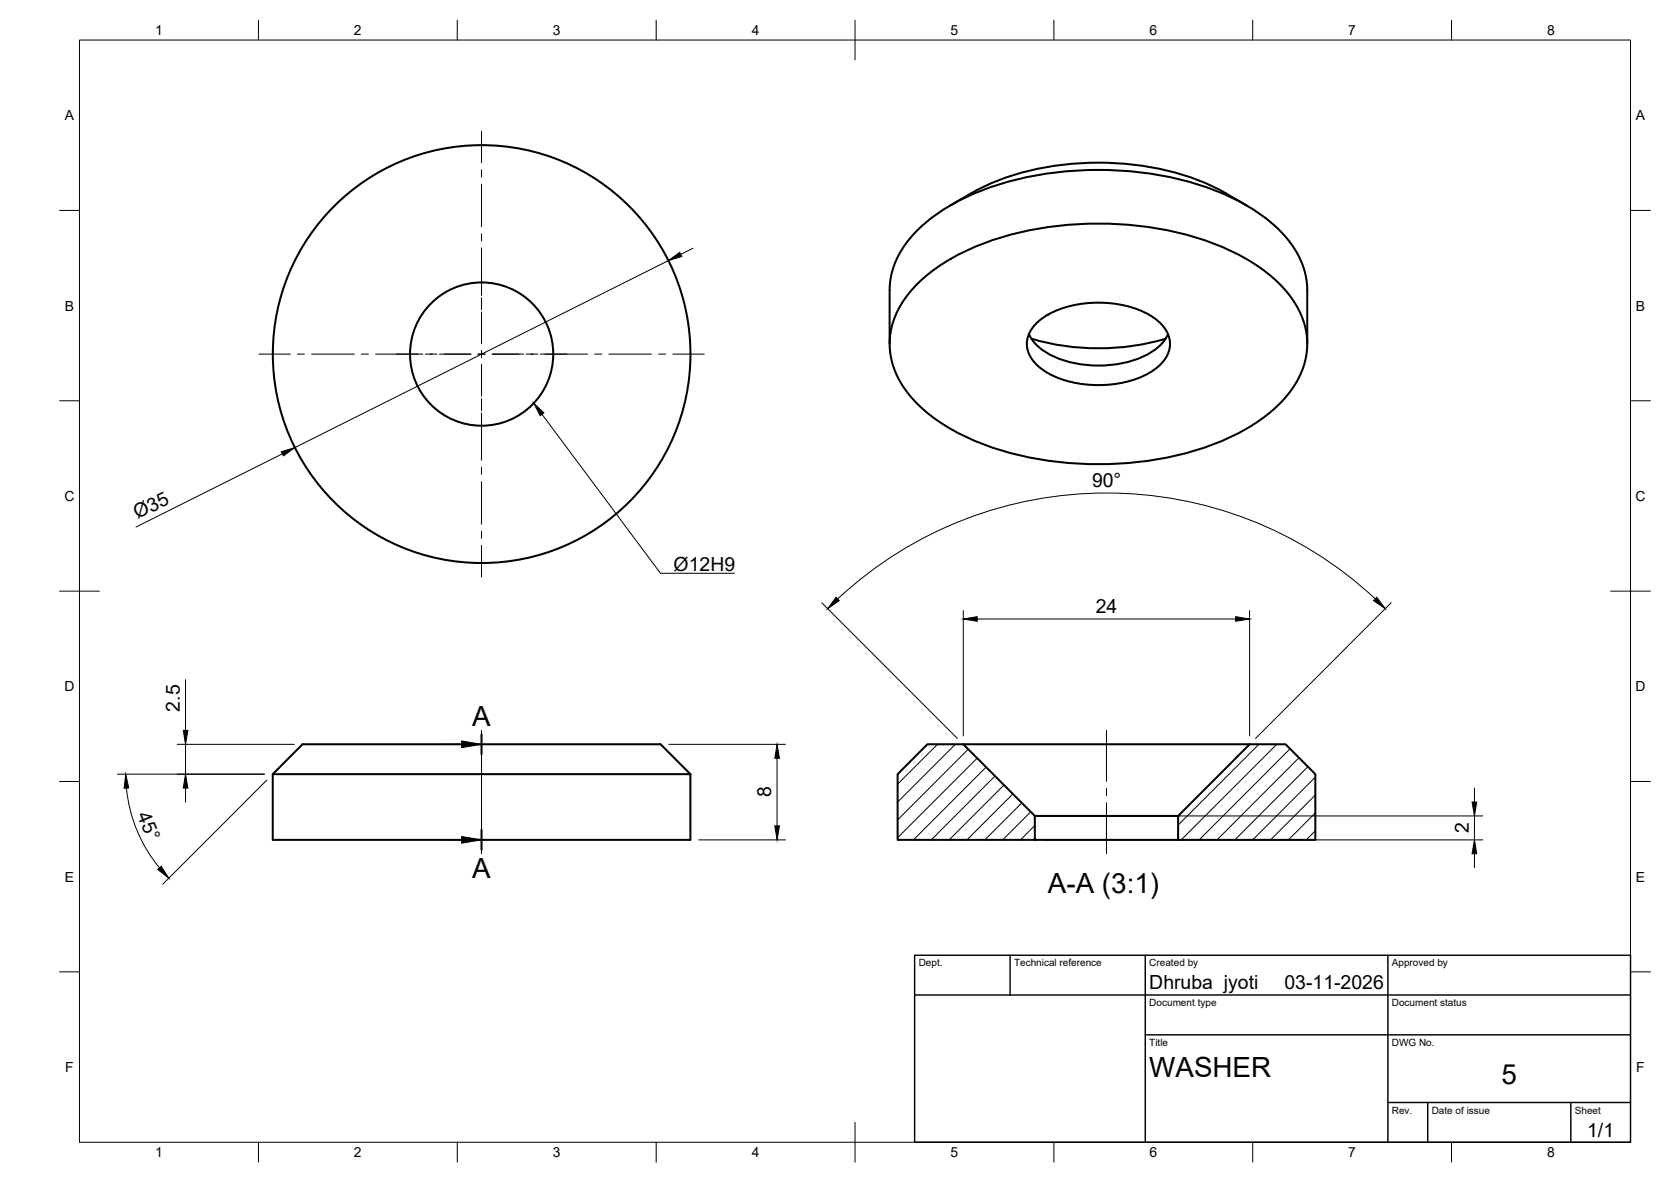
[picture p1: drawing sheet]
<svg xmlns="http://www.w3.org/2000/svg" width="420mm" height="297mm" viewBox="0 0 420 297" stroke-linecap="round" stroke-linejoin="round" font-family="sans-serif">
<!-- layer: Visible -->
<g fill="none" stroke="#000" stroke-width=".51">
<path d="M244.2 48.5l-5.3 3.1M244.3 48.5a67.4 67.4 0 0 1 37.9-7.4 62.5 62.5 0 0 1 26 7.4l5.3 3.1M230.5 71.5a53.9 53.9 0 0 1 25.9-13.1 85.8 85.8 0 0 1 51.5 3.9 39.9 39.9 0 0 1 17 12.7 18.8 18.8 0 0 1 0 22.8 39.9 39.9 0 0 1-17 12.7 85 85 0 0 1-63.5 0 39.9 39.9 0 0 1-16.9-12.7 18.8 18.8 0 0 1 0-22.8zM223.7 86.4v-13.5a21.5 21.5 0 0 1 7.2-15.2 53.8 53.8 0 0 1 24.9-12.6 85.6 85.6 0 0 1 52.5 3.9 38.8 38.8 0 0 1 17.5 14 19.3 19.3 0 0 1 2.9 9.9v13.5M258.7 84a12.9 12.9 0 0 0 7.8 6.2 28.3 28.3 0 0 0 23.3-1.9 10.5 10.5 0 0 0 3.9-4.3M259.3 85.1a60.1 60.1 0 0 0 33.8 0M261 80.8a24 24 0 0 1 16.9-4.7 21.1 21.1 0 0 1 14.4 5.7 6.8 6.8 0 0 1-.9 10.2 24 24 0 0 1-16.9 4.7 21.1 21.1 0 0 1-14.4-5.6 6.8 6.8 0 0 1 .9-10.3zM68.6 194.5h105M76.1 187h90l7.5 7.5v16.6h-105v-16.6zM242.2 187h72M314.2 187h9l7.5 7.5v16.6h-34.5v-6.1zM260.2 211.1v-6.1l-18-18h-9l-7.5 7.5v16.6h70.5"/>
<path d="M260.2 205h36"/>
<circle cx="121.1" cy="89" r="18"/>
<circle cx="121.1" cy="89" r="52.5"/>
</g>
<!-- layer: BORDER -->
<g fill="none" stroke="#000" stroke-width=".25">
<path d="M20 10.1h390v276.9h-390zM65 5.1v5M115 5.1v5M165 5.1v5M215 5.1v10M265 5.1v5M315 5.1v5M365 5.1v5M15 52.9h5M410 52.9h5M15 100.7h5M410 100.7h5"/>
<path d="M15 148.6h10M405 148.6h10M15 196.4h5M410 196.4h5M15 244.2h5M410 244.2h5M65 287v5M115 287v5M165 287v5M215 282.1v9.9M265 287v5M315 287v5"/>
<path d="M365 287v5"/>
</g>
<!-- layer: TITLEBLOCK -->
<path d="M230 240.1h180v46.9h-180zM230 250h180M254 240.1v9.9M288 240.1v46.9M349 240.1v46.9M288 260.1h122M349 277.1h61M359 277.1v9.9M395 277.1v9.9" fill="none" stroke="#000" stroke-width=".36"/>
<!-- layer: Smart Centers -->
<g fill="none" stroke="#000" stroke-width=".25">
<path d="M121.1 33v7.9M121.1 42.7v1.8M121.1 46.3v10.7M121.1 58.8v1.7M121.1 62.3v11.9M121.1 74.8v3M121.1 78.4v7.9M65.1 89h7.9M74.8 89h1.8M78.4 89h10.7M90.8 89h1.8M94.4 89h11.9"/>
<path d="M106.9 89h3M110.5 89h7.9M120.2 89h1.8M121.1 88.1v1.8M121.1 91.7v7.9M123.8 89h7.9M132.3 89h2.9M135.8 89h11.9M149.5 89h1.8M153.1 89h10.7M165.6 89h1.8M169.2 89h7.9"/>
<path d="M121.1 100.2v3M121.1 103.8v11.8M121.1 117.4v1.8M121.1 121v10.7M121.1 133.5v1.8M121.1 137.1v7.9M121.1 183.5v12.9M121.1 198.1v1.8M278.2 183.5v12.9M278.2 198.1v1.8M121.1 201.7v12.9M278.2 201.7v12.9"/>
</g>
<!-- layer: Hatching -->
<g fill="none" stroke="#000" stroke-width=".25">
<path d="M235.7 187.1l-10 9.9M240.2 187.1l-14.5 14.4M243.5 188.3l-17.8 17.7M245.7 190.5l-20 20M247.9 192.8l-18.2 18.3M250.2 195l-16 16.1M252.4 197.3l-13.7 13.8M254.7 199.5l-11.6 11.6M316.5 187.1l-20.3 20.3M321 187.1l-24 24M324.4 188.2l-22.9 22.9M326.6 190.4l-20.6 20.7"/>
<path d="M328.8 192.7l-18.3 18.4M330.7 195.3l-15.7 15.8M330.7 199.8l-11.2 11.3M256.9 201.8l-9.3 9.3M259.2 204l-7.1 7.1M260.2 207.4l-3.6 3.7M330.7 204.3l-6.7 6.8M330.7 208.8l-2.3 2.3"/>
</g>
<!-- layer: Section Lines -->
<path d="M121.1 184.6v5M121.1 208.5v5.1" fill="none" stroke="#000" stroke-width=".51"/>
<path d="M111.1 187.1h5M121.1 189.6v18.9M111.1 211.1h5" fill="none" stroke="#000" stroke-width=".25"/>
<path d="M116.1 186.2l5 .9-5 .8zM116.1 210.2l5 .9-5 .8z" fill="#000" stroke="#000" stroke-width=".25"/>
<!-- layer: FD_Dimensions -->
<g fill="none" stroke="#000" stroke-width=".25">
<path d="M168 65.5l-93.9 47M174.3 62.4l-3.1 1.5M71 114.1l-36.8 18.3M206.6 151.5l34.1 34.1M210.6 150.5a99.1 99.1 0 0 1 135.2 0M242.2 153.4v31.6M245.7 155.6h65M314.2 153.4v31.6M349.8 151.5l-34.1 34.1M46.7 170.8v12.7M29.5 194.5h37M31.8 198a37 37 0 0 0 8.3 20.1"/>
<path d="M44.6 187.1h29.4M46.7 187.1v7.4M46.7 198v3.6M67.1 196l-26.1 26.2M168.2 187.1h29.3M195.4 190.5v17M370.7 198v3.6M175.7 211.1h21.8M262.3 211.1h110.5M262.3 205h110.5M370.7 205v6.1M370.7 214.6v3.4"/>
</g>
<g fill="#000" stroke="#000" stroke-width=".25">
<path d="M168 65.5l2.9-2.1 .5 1.1zM70.7 113.5l3.4-1-2.8 2.1zM210.2 150.1l.8 .8-2.9 2.1zM242.2 155.6l3.5-.6v1.1zM310.7 155l3.5 .6-3.5 .5zM346.2 150.1l2.1 2.9-2.9-2.1zM31.6 194.5l.8 3.5-1.2 .1zM46.7 194.5l.5 3.5h-1.1zM46.1 183.5h1.1l-.5 3.6zM195.4 187.1l.6 3.4h-1.2zM39.7 218.5l.8-.8 1.9 3zM194.8 207.5h1.2l-.6 3.6z"/>
<path d="M370.1 201.6h1.2l-.6 3.4zM370.7 211.1l.6 3.5h-1.2z"/>
</g>
<!-- layer: Leaders -->
<path d="M134.2 101.3l2.6 2.5-1 .7z" fill="#000" stroke="#000" stroke-width=".25"/>
<path d="M136.3 104.1l29.8 40h18.6" fill="none" stroke="#000" stroke-width=".25"/>
<g font-size="7">
<text x="118.7" y="182.5">A</text>
<text x="118.7" y="220.5">A</text>
<text x="263.5" y="224.5">A-A (3:1)</text>
<text x="289" y="270.6">WASHER</text>
<text x="377.5" y="272.3">5</text>
</g>
<g font-size="4.9">
<text x="274.6" y="122.5">90°</text>
<text x="34.6" y="130.5" transform="rotate(-27 34.6 130.5)">Ø35</text>
<text x="169.4" y="143.4">Ø12H9</text>
<text x="275.5" y="154.1">24</text>
<text x="45.2" y="178.8" transform="rotate(-90 45.2 178.8)">2.5</text>
<text x="193.9" y="200.4" transform="rotate(-90 193.9 200.4)">8</text>
<text x="34.4" y="204.8" transform="rotate(67 34.4 204.8)">45°</text>
<text x="369.3" y="209.3" transform="rotate(-90 369.3 209.3)">2</text>
<text x="289" y="248.5">Dhruba jyoti</text>
<text x="323" y="248.5">03-11-2026</text>
<text x="399.1" y="285.7">1/1</text>
</g>
<g font-size="3.5">
<text x="39" y="8.8">1</text>
<text x="89" y="8.8">2</text>
<text x="139" y="8.8">3</text>
<text x="189" y="8.8">4</text>
<text x="239" y="8.8">5</text>
<text x="289" y="8.8">6</text>
<text x="339" y="8.8">7</text>
<text x="389" y="8.8">8</text>
<text x="16.3" y="30.2">A</text>
<text x="411.3" y="30.2">A</text>
<text x="16.3" y="78">B</text>
<text x="411.3" y="78">B</text>
<text x="16.2" y="125.9">C</text>
<text x="411.2" y="125.9">C</text>
<text x="16.2" y="173.7">D</text>
<text x="411.2" y="173.7">D</text>
<text x="16.3" y="221.6">E</text>
<text x="411.3" y="221.6">E</text>
<text x="16.4" y="269.4">F</text>
<text x="411.4" y="269.4">F</text>
<text x="39" y="290.8">1</text>
<text x="89" y="290.8">2</text>
<text x="139" y="290.8">3</text>
<text x="189" y="290.8">4</text>
<text x="239" y="290.8">5</text>
<text x="289" y="290.8">6</text>
<text x="339" y="290.8">7</text>
<text x="389" y="290.8">8</text>
</g>
<g font-size="2.5">
<text x="231" y="242.9">Dept.</text>
<text x="255" y="242.9">Technical reference</text>
<text x="289" y="242.9">Created by</text>
<text x="350" y="242.9">Approved by</text>
<text x="289" y="252.8">Document type</text>
<text x="350" y="252.8">Document status</text>
<text x="289" y="262.9">Title</text>
<text x="350" y="262.9">DWG No.</text>
<text x="350" y="279.9">Rev.</text>
<text x="360" y="279.9">Date of issue</text>
<text x="396" y="279.9">Sheet</text>
</g>
</svg>
